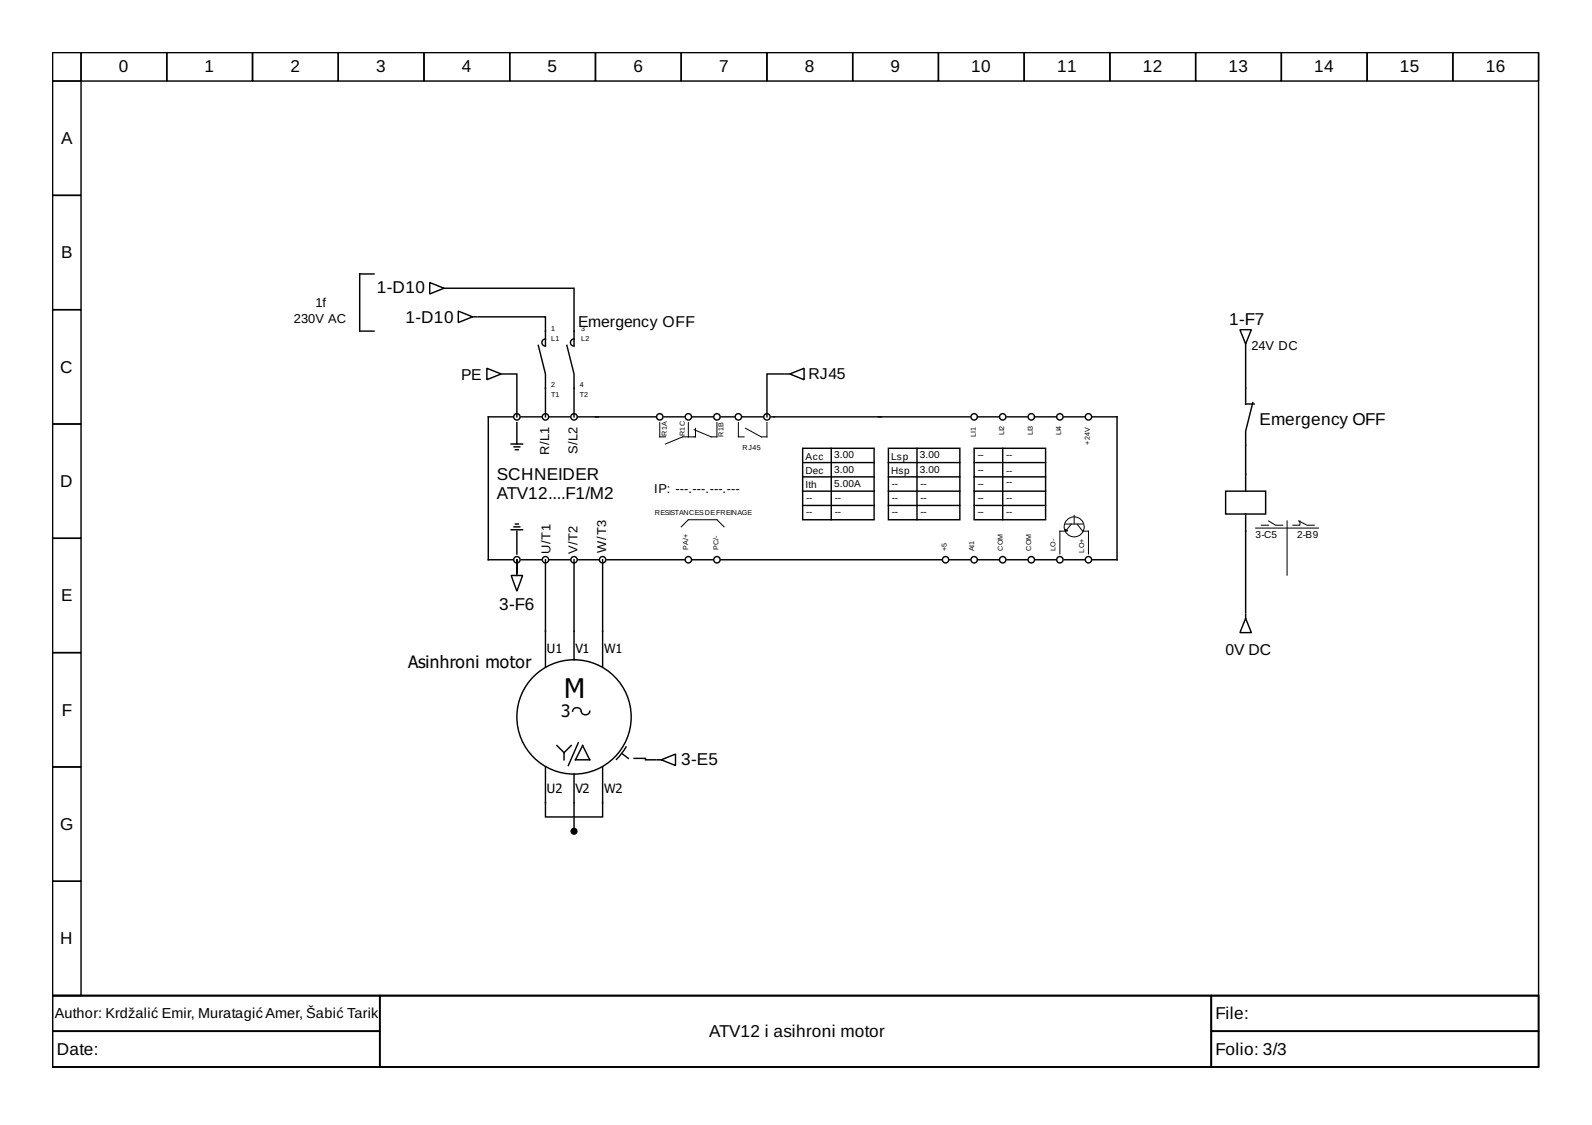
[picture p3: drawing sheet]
<svg xmlns="http://www.w3.org/2000/svg" width="297mm" height="210mm" viewBox="0 0 297 210" stroke-linecap="round" stroke-linejoin="round" font-family="sans-serif">
<g fill="none" stroke="#000" stroke-width=".27">
<path d="M9.8 9.8h277.3v176h-277.3zM9.8 9.8h5.3v5.3h-5.3zM9.8 15.1h5.3v21.4h-5.3zM15.1 9.8h16v5.3h-16zM31.1 9.8h16v5.3h-16zM47.1 9.8h16v5.3h-16zM63.1 9.8h16v5.3h-16zM79.1 9.8h16v5.3h-16zM95.1 9.8h16v5.3h-16zM111.1 9.8h16v5.3h-16zM127.1 9.8h16v5.3h-16zM143.1 9.8h16v5.3h-16z"/>
<path d="M159.1 9.8h16v5.3h-16zM175.1 9.8h16v5.3h-16zM191.1 9.8h16v5.3h-16zM207.1 9.8h16v5.3h-16zM223.1 9.8h16v5.3h-16zM239.1 9.8h16v5.3h-16zM255.1 9.8h16v5.3h-16zM271.1 9.8h16v5.3h-16zM9.8 36.5h5.3v21.3h-5.3zM9.8 57.8h5.3v21.3h-5.3zM69.8 51.1h-2.7v10.7h2.7M80.2 52.7l2.6 1.1-2.6 1z"/>
<path d="M82.8 53.8h.8M83.9 53.8h23.2v10.6M85.5 58l2.7 1.1-2.7 1.1zM88.2 59.1h.8M89.2 59.1h12.6v5.3M9.8 79.1h5.3v21.3h-5.3zM90.8 68.7l2.7 1.1-2.7 1zM93.5 69.8h.8M94.6 69.8h1.8v8M95.6 77.8h-4.5v26.6h4.5M96.4 78.8v4M97.2 77.8h3.8"/>
<path d="M100.4 64.4l1.4 5.4v8M101.8 63.2a.67 .67 0 0 0-.7 .7 .67 .67 0 0 0 .7 .7M102.6 77.8h3.7M105.8 64.4l1.3 5.4v8M107.1 63.2a.67 .67 0 0 0-.7 .7 .67 .67 0 0 0 .7 .7M107.9 77.8h14.4M123.9 77.8h3.7M129.2 77.8h3.8M134.6 77.8h2.4M138.6 77.8h3.7M143.9 77.8h37.1M146.3 69.8h-3.2v8"/>
<path d="M146.6 69.8h.8M147.4 69.8l2.6-1.1v2.1zM182.6 77.8h3.7M187.9 77.8h3.7M193.2 77.8h3.8M198.6 77.8h3.7M203.9 77.8h4.5v26.6h-4.5M231.3 61.5h2.2l-1.1 2.7zM232.4 64.2v.8M232.4 65.2v10.2h1.6M233.7 75.1l-1.3 5.3v11.2M95.4 98.8h2.1"/>
<path d="M95.4 82.8h2.1M95.9 98.3h1.1M95.9 83.4h1.1M96.2 97.8h.5M96.2 83.9h.5M96.4 99.1v4.3M149.8 83.6h13.3v13.4h-13.3zM149.8 94.3h13.3M149.8 91.6h13.3M149.8 89h13.3M149.8 86.3h13.3M155.1 83.6v13.4"/>
<path d="M165.8 83.6h13.3v13.4h-13.3zM165.8 94.3h13.3M165.8 91.6h13.3M165.8 89h13.3M165.8 86.3h13.3M171.1 83.6v13.4M181.8 83.6h13.3v13.4h-13.3zM181.8 94.3h13.3M181.8 91.6h13.3M181.8 89h13.3M181.8 86.3h13.3M187.1 83.6v13.4"/>
<path d="M228.7 91.6h7.4v4.3h-7.4zM232.4 95.9v18.4M9.8 100.4h5.3v21.4h-5.3zM95.4 107.4h2.1l-1.1 2.9zM96.4 106.6v.8M96.4 104.4v2.7v-2.7v1.9M97.2 104.4h3.8M101.8 104.4v20M102.6 104.4h3.7M107.1 104.4v18.7M107.9 104.4h3.7M112.4 104.4v20"/>
<path d="M113.2 104.4h14.4M129.2 104.4h3.8M134.6 104.4h41M177.2 104.4h3.8M182.6 104.4h3.7M187.9 104.4h3.7M193.2 104.4h3.8M198.6 104.4h3.7M232.4 115.4l1.1 2.6h-2.2zM232.4 114.6v.8M9.8 121.8h5.3v21.3h-5.3zM103.9 139.1l1.3 1.3"/>
<path d="M106.6 139.1l-1.4 1.3M107.9 138.6l-1.9 4.2M108.4 132.7a.82 .82 0 0 0-.8-.7 .82 .82 0 0 0-.8 .7M108.4 132.7a.81 .81 0 0 0 .8 .7 .81 .81 0 0 0 .8-.7M108.7 139.1l1.3 2.7h-2.6zM116.8 139.4l-.8 1.2-1 1.1M9.8 143.1h5.3v21.3h-5.3zM101.8 143.1v9.3h10.6v-9.3M105.2 140.4v1.4M107.1 144.4v10.2M116.2 140.7l1 .8M118.3 141.5h2.1v.3h1.9"/>
<path d="M122.6 141.8h.8M123.4 141.8l2.6-1.1v2.1zM9.8 164.4h5.3v21.4h-5.3zM9.8 185.8h277.3v13.3h-277.3zM9.8 185.8h61v6.6h-61zM9.8 192.4h61v6.7h-61zM70.8 185.8h155.2v13.3h-155.2zM226 185.8h61.1v6.6h-61.1zM226 192.4h61.1v6.7h-61.1z"/>
<circle cx="96.4" cy="77.8" r=".6"/>
<circle cx="101.8" cy="77.8" r=".6"/>
<circle cx="107.1" cy="77.8" r=".6"/>
<circle cx="123.1" cy="77.8" r=".6"/>
<circle cx="128.4" cy="77.8" r=".6"/>
<circle cx="133.8" cy="77.8" r=".6"/>
<circle cx="137.8" cy="77.8" r=".6"/>
<circle cx="143.1" cy="77.8" r=".6"/>
<circle cx="181.8" cy="77.8" r=".6"/>
<circle cx="187.1" cy="77.8" r=".6"/>
<circle cx="192.4" cy="77.8" r=".6"/>
<circle cx="197.8" cy="77.8" r=".6"/>
<circle cx="203.1" cy="77.8" r=".6"/>
<circle cx="96.4" cy="104.4" r=".6"/>
<circle cx="101.8" cy="104.4" r=".6"/>
<circle cx="107.1" cy="104.4" r=".6"/>
<circle cx="112.4" cy="104.4" r=".6"/>
<circle cx="128.4" cy="104.4" r=".6"/>
<circle cx="133.8" cy="104.4" r=".6"/>
<circle cx="176.4" cy="104.4" r=".6"/>
<circle cx="181.8" cy="104.4" r=".6"/>
<circle cx="187.1" cy="104.4" r=".6"/>
<circle cx="192.4" cy="104.4" r=".6"/>
<circle cx="197.8" cy="104.4" r=".6"/>
<circle cx="203.1" cy="104.4" r=".6"/>
<circle cx="107.1" cy="133.8" r="10.7"/>
</g>
<g fill="none" stroke="#000" stroke-width=".19">
<path d="M123.1 78.8v2.7h1.1M128.4 78.8v2.7M129.8 79.9v1.6h-2.4l-3.2 1.3M133.8 78.8v2.7h-1.1l-3.2-1.3M137.8 78.8v2.7h1M143.1 78.8v2.7h-1.1l-2.9-1.6M127.1 98.3l1.3-1.3h5.4l1.3 1.3M198.8 98.7l.4 .4h-.4zM198.8 99.1h-1v4.3M198.8 97.8h3.2M199.9 97.8l-.9 1.1M200.4 96.2v1.6"/>
<path d="M201 97.8l1 1.3h1.1v4.3M234.3 98.5h11.7M235.3 98h1.4M236.7 97.2l1.3 .8h1.3M240.1 97.2v10.1M242.3 97.2l1.6 .8h1.3M242.5 97.2v.8h-1.3"/>
<circle cx="200.4" cy="98.3" r="1.87"/>
</g>
<circle cx="107.1" cy="155.1" r=".53" fill="#000" stroke="#000" stroke-width=".27"/>
<text font-size="5.1" x="105.2" y="130.3">M</text>
<g font-size="3.2">
<text x="22.2" y="13.5">0</text>
<text x="38.2" y="13.5">1</text>
<text x="54.2" y="13.5">2</text>
<text x="70.2" y="13.5">3</text>
<text x="86.2" y="13.5">4</text>
<text x="102.2" y="13.5">5</text>
<text x="118.2" y="13.5">6</text>
<text x="134.2" y="13.5">7</text>
<text x="150.2" y="13.5">8</text>
<text x="166.2" y="13.5">9</text>
<text x="181.2" y="13.5">10</text>
<text x="197.2" y="13.5">11</text>
<text x="213.2" y="13.5">12</text>
<text x="229.2" y="13.5">13</text>
<text x="245.2" y="13.5">14</text>
<text x="261.2" y="13.5">15</text>
<text x="277.2" y="13.5">16</text>
<text x="11.4" y="26.9">A</text>
<text x="11.4" y="48.2">B</text>
<text x="70.3" y="54.7">1-D10</text>
<text x="75.6" y="60.3">1-D10</text>
<text x="229.3" y="60.7">1-F7</text>
<text x="11.3" y="69.5">C</text>
<text x="235" y="79.2">Emergency OFF</text>
<text x="92.7" y="89.6">SCHNEIDER</text>
<text x="11.3" y="90.8">D</text>
<text x="92.7" y="93.1">ATV12....F1/M2</text>
<text x="11.4" y="112.2">E</text>
<text x="93.1" y="113.8">3-F6</text>
<text x="76.2" y="124.7">Asinhroni motor</text>
<text x="11.5" y="133.5">F</text>
<text x="104.7" y="133.8">3</text>
<text x="127.1" y="142.7">3-E5</text>
<text x="11.3" y="154.8">G</text>
<text x="11.3" y="176.2">H</text>
<text x="226.8" y="190.2">File:</text>
<text x="10.6" y="196.8">Date:</text>
<text x="132.3" y="193.5">ATV12 i asihroni motor</text>
<text x="226.8" y="196.8">Folio: 3/3</text>
</g>
<g font-size="2.9">
<text x="107.9" y="61">Emergency OFF</text>
<text x="86" y="70.8">PE</text>
<text x="150.8" y="70.7">RJ45</text>
<text x="228.7" y="122.3">0V DC</text>
</g>
<text font-size="2.7" x="10.2" y="190">Author: Krdžalić Emir, MuratagićAmer, Šabić Tarik</text>
<g font-size="2.4">
<text x="58.8" y="57.2">1f</text>
<text x="54.8" y="60.2">230V AC</text>
<text x="233.5" y="65.2">24V DC</text>
<text x="102.4" y="85" transform="rotate(-90 102.4 85)">R/L1</text>
<text x="107.8" y="84.7" transform="rotate(-90 107.8 84.7)">S/L2</text>
<text x="122" y="92">IP: ---.---.---.---</text>
<text x="102.7" y="103.4" transform="rotate(-90 102.7 103.4)">U/T1</text>
<text x="107.8" y="103.4" transform="rotate(-90 107.8 103.4)">V/T2</text>
<text x="113.1" y="103.1" transform="rotate(-90 113.1 103.1)">W/T3</text>
<text x="102" y="121.8">U1</text>
<text x="107.4" y="121.8">V1</text>
<text x="112.7" y="121.8">W1</text>
<text x="102" y="147.9">U2</text>
<text x="107.4" y="147.9">V2</text>
<text x="112.7" y="147.9">W2</text>
</g>
<g font-size="1.9">
<text x="150.3" y="88.4">Dec</text>
<text x="150.3" y="85.8">Acc</text>
<text x="155.6" y="88.2">3.00</text>
<text x="155.6" y="85.5">3.00</text>
<text x="166.3" y="88.4">Hsp</text>
<text x="166.3" y="85.8">Lsp</text>
<text x="171.6" y="88.2">3.00</text>
<text x="171.6" y="85.5">3.00</text>
<text x="182.4" y="85.5">--</text>
<text x="182.4" y="88.2">--</text>
<text x="187.8" y="88.4">--</text>
<text x="187.8" y="85.5">--</text>
<text x="150.3" y="91.1">Ith</text>
<text x="150.4" y="93.5">--</text>
<text x="155.6" y="90.8">5.00A</text>
<text x="155.8" y="93.5">--</text>
<text x="166.4" y="93.5">--</text>
<text x="166.4" y="90.8">--</text>
<text x="171.8" y="93.5">--</text>
<text x="171.8" y="90.8">--</text>
<text x="182.4" y="90.8">--</text>
<text x="182.4" y="93.5">--</text>
<text x="187.8" y="93.5">--</text>
<text x="187.8" y="90.6">--</text>
<text x="150.4" y="96.2">--</text>
<text x="155.8" y="96.2">--</text>
<text x="166.4" y="96.2">--</text>
<text x="171.8" y="96.2">--</text>
<text x="182.4" y="96.2">--</text>
<text x="187.8" y="96.2">--</text>
<text x="234.3" y="100.4">3-C5</text>
<text x="242" y="100.4">2-B9</text>
</g>
<g font-size="1.3">
<text x="102.8" y="61.8">1</text>
<text x="102.8" y="63.6">L1</text>
<text x="108.4" y="61.8">3</text>
<text x="108.4" y="63.6">L2</text>
<text x="102.8" y="72.2">2</text>
<text x="102.8" y="74">T1</text>
<text x="108.2" y="72.2">4</text>
<text x="108.2" y="74">T2</text>
<text x="124.4" y="81.4" transform="rotate(-90 124.4 81.4)">R1A</text>
<text x="127.8" y="81.4" transform="rotate(-90 127.8 81.4)">R1C</text>
<text x="135" y="81.5" transform="rotate(-90 135 81.5)">R1B</text>
<text x="138.6" y="83.9">RJ45</text>
<text x="182.1" y="81.5" transform="rotate(-90 182.1 81.5)">LI1</text>
<text x="187.4" y="81.2" transform="rotate(-90 187.4 81.2)">LI2</text>
<text x="192.7" y="81.2" transform="rotate(-90 192.7 81.2)">LI3</text>
<text x="198" y="81.2" transform="rotate(-90 198 81.2)">LI4</text>
<text x="203.4" y="83" transform="rotate(-90 203.4 83)">+24V</text>
<text x="122.2" y="96.2">RESISTANCESDEFREINAGE</text>
<text x="128.4" y="102.6" transform="rotate(-90 128.4 102.6)">PA/+</text>
<text x="134" y="102.6" transform="rotate(-90 134 102.6)">PC/-</text>
<text x="176.7" y="102.8" transform="rotate(-90 176.7 102.8)">+5</text>
<text x="181.8" y="102.8" transform="rotate(-90 181.8 102.8)">AI1</text>
<text x="187.1" y="102.8" transform="rotate(-90 187.1 102.8)">COM</text>
<text x="192.4" y="102.8" transform="rotate(-90 192.4 102.8)">COM</text>
<text x="197" y="102.8" transform="rotate(-90 197 102.8)">LO-</text>
<text x="202.3" y="103.1" transform="rotate(-90 202.3 103.1)">LO+</text>
</g>
</svg>
